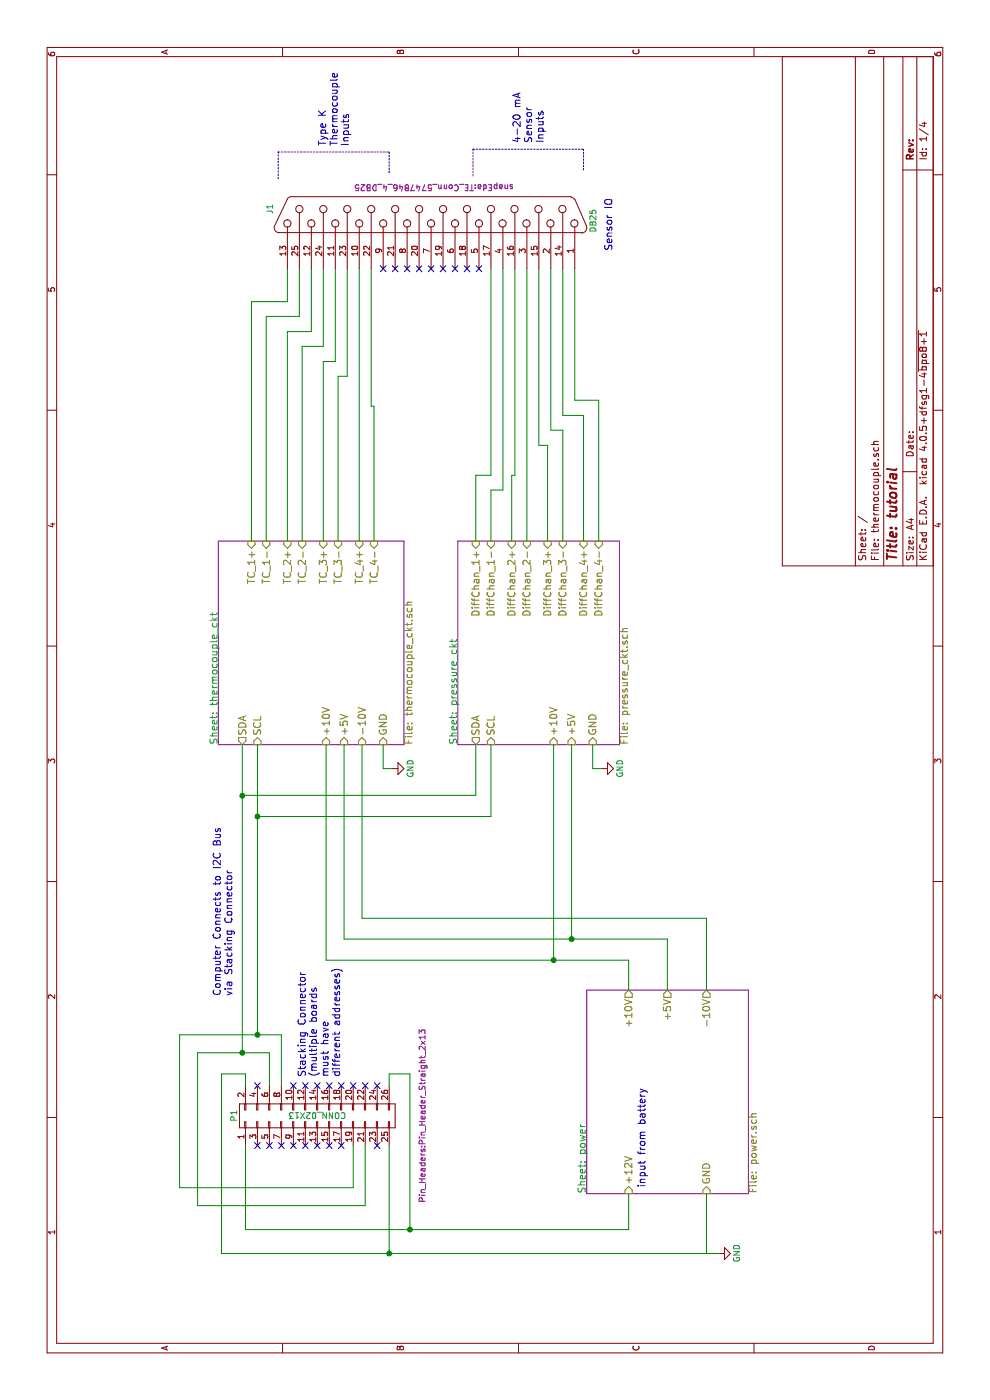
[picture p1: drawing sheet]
EESchema Schematic File Version 2
LIBS:power
LIBS:device
LIBS:transistors
LIBS:conn
LIBS:linear
LIBS:regul
LIBS:74xx
LIBS:cmos4000
LIBS:adc-dac
LIBS:memory
LIBS:xilinx
LIBS:microcontrollers
LIBS:dsp
LIBS:microchip
LIBS:analog_switches
LIBS:motorola
LIBS:texas
LIBS:intel
LIBS:audio
LIBS:interface
LIBS:digital-audio
LIBS:philips
LIBS:display
LIBS:cypress
LIBS:siliconi
LIBS:opto
LIBS:atmel
LIBS:contrib
LIBS:valves
LIBS:thermocouple-cache
EELAYER 25 0
EELAYER END
$Descr A4 11693 8268
encoding utf-8
Sheet 1 4
Title "tutorial"
Date ""
Rev ""
Comp ""
Comment1 ""
Comment2 ""
Comment3 ""
Comment4 ""
$EndDescr
$Sheet
S 1725 4900 1700 1350
U 5B54EF84
F0 "power" 60
F1 "power.sch" 60
F2 "+12V" I L 1725 5250 60 
F3 "+10V" O R 3425 5250 60 
F4 "-10V" O R 3425 5900 60 
F5 "+5V" O R 3425 5575 60 
F6 "GND" I L 1725 5900 60 
$EndSheet
$Sheet
S 5475 1825 1700 1550
U 5B55146C
F0 "thermocouple_ckt" 60
F1 "thermocouple_ckt.sch" 60
F2 "+10V" I L 5475 2725 60 
F3 "-10V" I L 5475 3025 60 
F4 "TC_1-" I R 7175 2225 60 
F5 "TC_1+" I R 7175 2100 60 
F6 "+5V" I L 5475 2875 60 
F7 "SCL" I L 5475 2150 60 
F8 "SDA" O L 5475 2025 60 
F9 "TC_2-" I R 7175 2525 60 
F10 "TC_2+" I R 7175 2400 60 
F11 "TC_3-" I R 7175 2825 60 
F12 "TC_3+" I R 7175 2700 60 
F13 "TC_4-" I R 7175 3125 60 
F14 "TC_4+" I R 7175 3000 60 
F15 "GND" I L 5475 3200 60 
$EndSheet
$Sheet
S 5475 3825 1700 1350
U 5B5D0E4B
F0 "pressure_ckt" 60
F1 "pressure_ckt.sch" 60
F2 "+5V" I L 5475 4775 60 
F3 "SCL" I L 5475 4100 60 
F4 "SDA" O L 5475 3975 60 
F5 "DiffChan_1+" I R 7175 3975 60 
F6 "DiffChan_2+" I R 7175 4275 60 
F7 "DiffChan_3+" I R 7175 4575 60 
F8 "DiffChan_4+" I R 7175 4875 60 
F9 "DiffChan_1-" I R 7175 4100 60 
F10 "DiffChan_2-" I R 7175 4400 60 
F11 "DiffChan_3-" I R 7175 4700 60 
F12 "DiffChan_4-" I R 7175 5000 60 
F13 "GND" I L 5475 4950 60 
F14 "+10V" I L 5475 4625 60 
$EndSheet
$Comp
L CONN_02X13 P1
U 1 1
P 2375 2650
F 0 "P1" H 2375 3350 50  0000 C CNN
F 1 "CONN_02X13" V 2375 2650 50  0000 C CNN
F 2 "Pin_Headers:Pin_Header_Straight_2x13" H 2375 1775 50  0000 C CNN
F 3 "" H 2375 1500 50  0001 C CNN
F 4 "-" H -375 0   50  0001 C CNN "MFR"
F 5 "-" H -375 0   50  0001 C CNN "MPN"
F 6 "-" H -375 0   50  0001 C CNN "SPR"
F 7 "-" H -375 0   50  0001 C CNN "SPN"
F 8 "-" H -375 0   50  0001 C CNN "SPURL"
	1    2375 2650
	1    0    0    -1  
$EndComp
$Comp
L GND #PWR01
U 1 1
P 1225 6000
F 0 "#PWR01" H 1225 5750 50  0001 C CNN
F 1 "GND" H 1225 5850 50  0000 C CNN
F 2 "" H 1225 6000 50  0000 C CNN
F 3 "" H 1225 6000 50  0000 C CNN
	1    1225 6000
	1    0    0    -1  
$EndComp
$Comp
L GND #PWR02
U 1 1
P 5275 5025
F 0 "#PWR02" H 5275 4775 50  0001 C CNN
F 1 "GND" H 5275 4875 50  0000 C CNN
F 2 "" H 5275 5025 50  0000 C CNN
F 3 "" H 5275 5025 50  0000 C CNN
	1    5275 5025
	1    0    0    -1  
$EndComp
$Comp
L GND #PWR03
U 1 1
P 5275 3275
F 0 "#PWR03" H 5275 3025 50  0001 C CNN
F 1 "GND" H 5275 3125 50  0000 C CNN
F 2 "" H 5275 3275 50  0000 C CNN
F 3 "" H 5275 3275 50  0000 C CNN
	1    5275 3275
	1    0    0    -1  
$EndComp
Text Notes 2700 2850 0    60   ~ 0
Stacking Connector\n(multiple boards\nmust have\ndifferent addresses)
Text Notes 9600 5125 0    60   ~ 0
Sensor IO\n
Wire Wire Line
	2125 2050 1425 2050
Wire Wire Line
	1425 2050 1425 5250
Wire Wire Line
	1425 5250 1725 5250
Wire Wire Line
	1225 5900 1725 5900
Wire Wire Line
	1225 1850 1225 6000
Wire Wire Line
	1225 3250 2125 3250
Wire Wire Line
	2625 3250 2725 3250
Wire Wire Line
	2725 3250 2725 3425
Wire Wire Line
	2725 3425 1425 3425
Wire Wire Line
	2625 2050 2725 2050
Wire Wire Line
	2725 2050 2725 1850
Wire Wire Line
	2725 1850 1225 1850
Wire Wire Line
	2900 2025 5475 2025
Wire Wire Line
	2900 1650 2900 2250
Wire Wire Line
	2900 2250 2625 2250
Wire Wire Line
	3050 2150 5475 2150
Wire Wire Line
	3050 1500 3050 2350
Wire Wire Line
	3050 2350 2625 2350
Wire Wire Line
	3675 5250 3425 5250
Wire Wire Line
	3675 2725 3675 5250
Wire Wire Line
	3675 2725 5475 2725
Wire Wire Line
	5475 2875 3850 2875
Wire Wire Line
	3850 2875 3850 5575
Wire Wire Line
	3850 5575 3425 5575
Wire Wire Line
	3425 5900 4025 5900
Wire Wire Line
	4025 5900 4025 3025
Wire Wire Line
	4025 3025 5475 3025
Wire Wire Line
	5475 4775 3850 4775
Wire Wire Line
	5475 4625 3675 4625
Wire Wire Line
	4875 2150 4875 4100
Wire Wire Line
	4875 4100 5475 4100
Wire Wire Line
	5475 3975 5050 3975
Wire Wire Line
	5050 3975 5050 2025
Wire Wire Line
	5275 5025 5275 4950
Wire Wire Line
	5275 4950 5475 4950
Wire Wire Line
	5275 3275 5275 3200
Wire Wire Line
	5275 3200 5475 3200
Wire Wire Line
	7175 2100 9175 2100
Wire Wire Line
	9175 2100 9175 2400
Wire Wire Line
	9175 2400 9450 2400
Wire Wire Line
	7175 2225 9050 2225
Wire Wire Line
	9050 2225 9050 2500
Wire Wire Line
	9050 2500 9450 2500
Wire Wire Line
	7175 2400 8925 2400
Wire Wire Line
	8925 2400 8925 2600
Wire Wire Line
	8925 2600 9450 2600
Wire Wire Line
	7175 2525 8800 2525
Wire Wire Line
	8800 2525 8800 2700
Wire Wire Line
	8800 2700 9450 2700
Wire Wire Line
	7175 2700 8675 2700
Wire Wire Line
	8675 2700 8675 2800
Wire Wire Line
	8675 2800 9450 2800
Wire Wire Line
	7175 2825 8550 2825
Wire Wire Line
	8550 2825 8550 2900
Wire Wire Line
	8550 2900 9450 2900
Wire Wire Line
	7175 3000 9450 3000
Wire Wire Line
	7175 3125 8300 3125
Wire Wire Line
	8300 3125 8300 3100
Wire Wire Line
	8300 3100 9450 3100
Wire Wire Line
	7175 3975 7725 3975
Wire Wire Line
	7725 3975 7725 4100
Wire Wire Line
	7725 4100 9450 4100
Wire Wire Line
	7175 4100 7600 4100
Wire Wire Line
	7600 4100 7600 4200
Wire Wire Line
	7600 4200 9450 4200
Wire Wire Line
	7175 4275 7725 4275
Wire Wire Line
	7725 4275 7725 4300
Wire Wire Line
	7725 4300 9450 4300
Wire Wire Line
	7175 4400 9450 4400
Wire Wire Line
	9450 4500 7975 4500
Wire Wire Line
	7975 4500 7975 4575
Wire Wire Line
	7975 4575 7175 4575
Wire Wire Line
	9450 4600 8100 4600
Wire Wire Line
	8100 4600 8100 4700
Wire Wire Line
	8100 4700 7175 4700
Wire Wire Line
	9450 4700 8225 4700
Wire Wire Line
	8225 4700 8225 4875
Wire Wire Line
	8225 4875 7175 4875
Wire Wire Line
	9450 4800 8350 4800
Wire Wire Line
	8350 4800 8350 5000
Wire Wire Line
	8350 5000 7175 5000
Wire Wire Line
	2900 1650 1625 1650
Wire Wire Line
	1625 1650 1625 3050
Wire Wire Line
	1625 3050 2125 3050
Wire Wire Line
	3050 1500 1775 1500
Wire Wire Line
	1775 1500 1775 2950
Wire Wire Line
	1775 2950 2125 2950
Connection ~ 1425 3425
Connection ~ 1225 3250
Connection ~ 3850 4775
Connection ~ 3675 4625
Connection ~ 4875 2150
Connection ~ 5050 2025
Connection ~ 2900 2025
Connection ~ 3050 2150
NoConn ~ 2625 2450
NoConn ~ 2625 2550
NoConn ~ 2625 2650
NoConn ~ 2625 2750
NoConn ~ 2625 2850
NoConn ~ 2625 2950
NoConn ~ 2625 3050
NoConn ~ 2625 3150
NoConn ~ 2125 3150
NoConn ~ 2125 2850
NoConn ~ 2125 2750
NoConn ~ 2125 2650
NoConn ~ 2125 2550
NoConn ~ 2125 2450
NoConn ~ 2125 2350
NoConn ~ 2125 2250
NoConn ~ 2125 2150
NoConn ~ 2625 2150
$Comp
L DB25 J1
U 1 1
P 9900 3600
F 0 "J1" H 9950 4950 50  0000 C CNN
F 1 "DB25" H 9850 2250 50  0000 C CNN
F 2 "snapEda:TE_Conn_5747846_4_DB25" V 10125 3575 50  0000 C CNN
F 3 "" H 9900 3600 50  0000 C CNN
F 4 "Digikey" H 9900 3600 60  0001 C CNN "SPR"
F 5 "A32126-ND" H 9900 3600 60  0001 C CNN "SPN"
F 6 "5747846-4" H 9900 3600 60  0001 C CNN "MPN"
F 7 "TE Connectivity" H 9900 3600 60  0001 C CNN "MFR"
F 8 "CONN D-SUB RCPT 25POS R/A SOLDER" H 9900 3600 60  0001 C CNN "DESCR"
	1    9900 3600
	1    0    0    -1  
$EndComp
NoConn ~ 9450 3200
NoConn ~ 9450 3500
NoConn ~ 9450 3600
NoConn ~ 9450 3700
NoConn ~ 9450 3800
NoConn ~ 9450 3900
NoConn ~ 9450 3300
NoConn ~ 9450 3400
NoConn ~ 9450 4000
Text Notes 1775 5400 0    60   ~ 0
input from battery
Text Notes 10475 2925 0    60   ~ 0
Type K\nThermocouple\nInputs
Text Notes 10500 4550 0    60   ~ 0
4-20 mA\nSensor \nInputs
Wire Notes Line
	10200 2325 10425 2325
Wire Notes Line
	10425 2325 10425 3250
Wire Notes Line
	10425 3250 10250 3250
Wire Notes Line
	10225 3950 10450 3950
Wire Notes Line
	10450 3950 10450 4875
Wire Notes Line
	10450 4875 10275 4875
Text Notes 3375 1950 0    60   ~ 0
Computer Connects to I2C Bus \nvia Stacking Connector
$EndSCHEMATC
